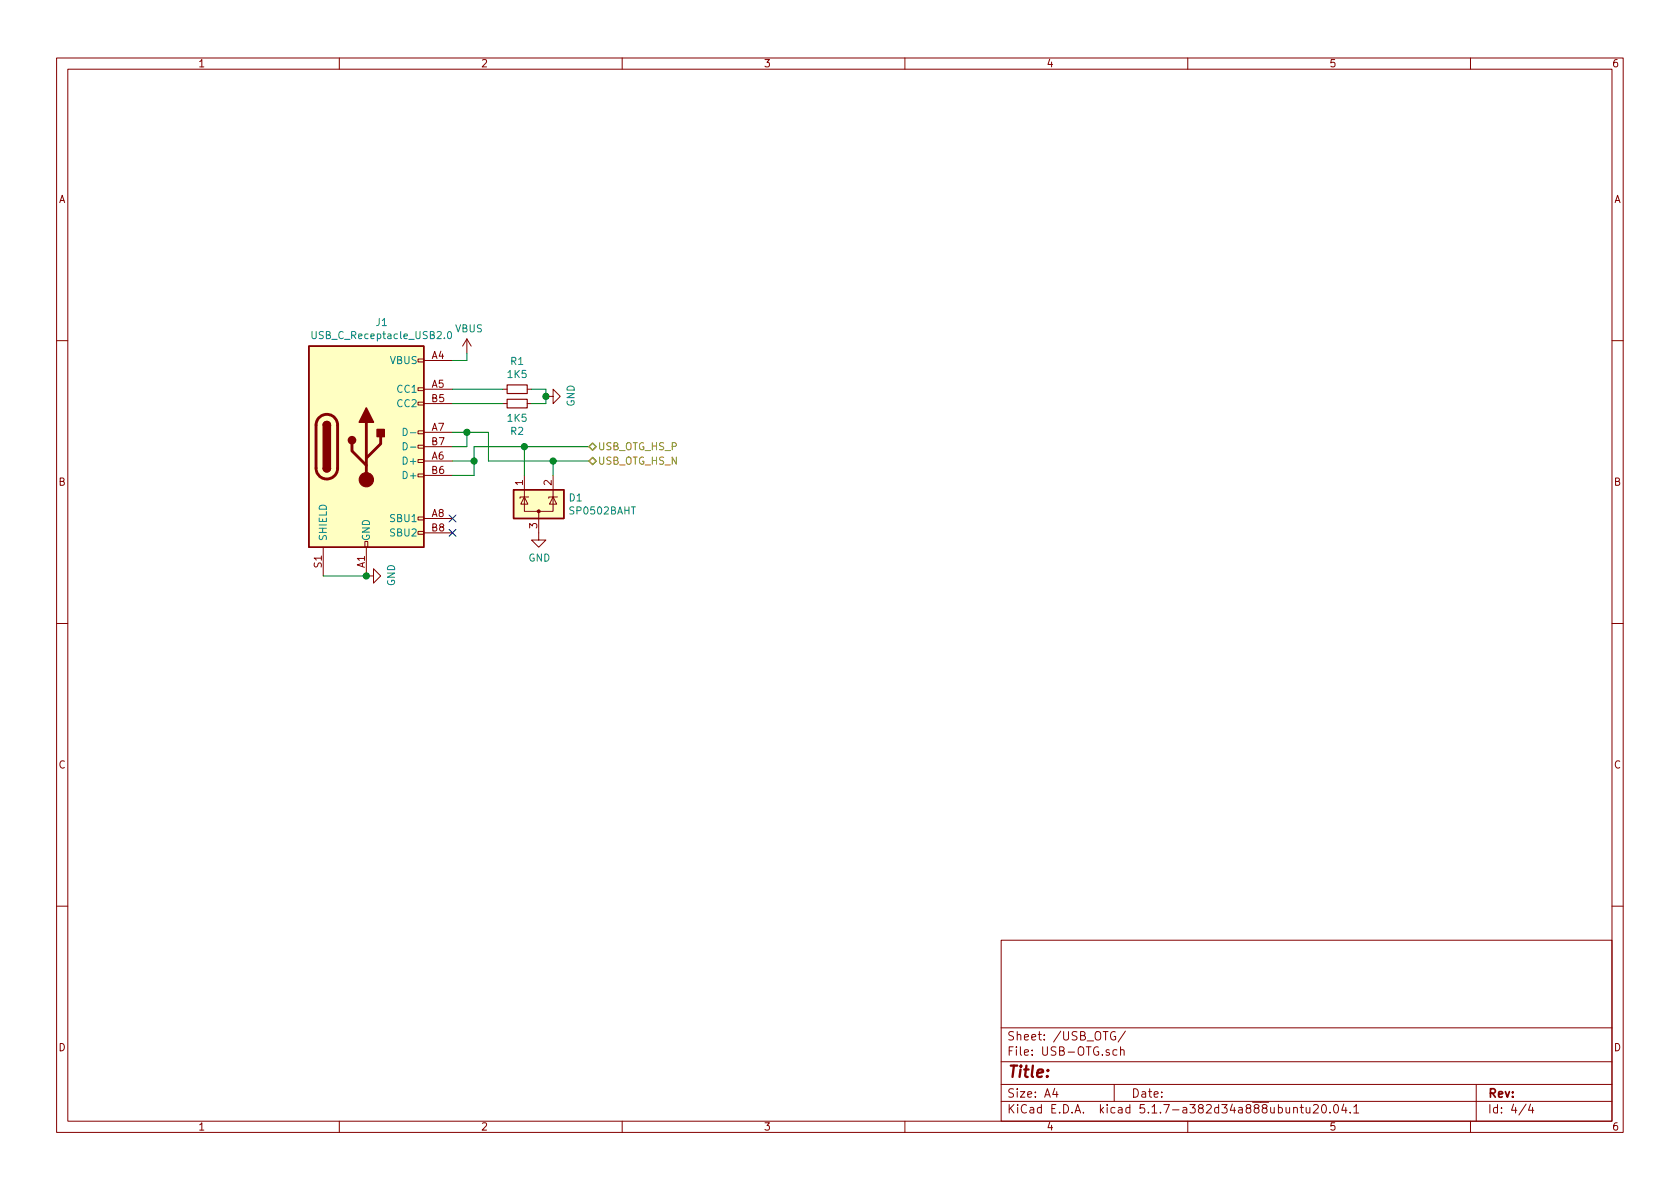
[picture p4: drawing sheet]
EESchema Schematic File Version 4
EELAYER 30 0
EELAYER END
$Descr A4 11693 8268
encoding utf-8
Sheet 4 4
Title ""
Date ""
Rev ""
Comp ""
Comment1 ""
Comment2 ""
Comment3 ""
Comment4 ""
$EndDescr
$Comp
L power:GND #PWR023
U 1 1
P 2550 4000
F 0 "#PWR023" H 2550 3750 50  0001 C CNN
F 1 "GND" H 2555 3827 50  0000 C CNN
F 2 "" H 2550 4000 50  0000 C CNN
F 3 "" H 2550 4000 50  0000 C CNN
	1    2550 4000
	0    -1   -1   0   
$EndComp
$Comp
L Power_Protection:SP0502BAHT D1
U 1 1
P 3750 3500
F 0 "D1" H 3955 3546 50  0000 L CNN
F 1 "SP0502BAHT" H 3955 3455 50  0000 L CNN
F 2 "Package_TO_SOT_SMD:SOT-23" H 3975 3450 50  0001 L CNN
F 3 "http://www.littelfuse.com/~/media/files/littelfuse/technical%20resources/documents/data%20sheets/sp05xxba.pdf" H 3875 3625 50  0001 C CNN
F 4 "SP0502BAHT" H 3750 3500 50  0001 C CNN "DESCRIPTION"
F 5 "Littlelfuse" H 3750 3500 50  0001 C CNN "MANUFACTURER"
F 6 "SP0502BAHTG" H 3750 3500 50  0001 C CNN "MANUFACTURER_PART_NUMBER"
	1    3750 3500
	1    0    0    -1  
$EndComp
$Comp
L power:GND #PWR025
U 1 1
P 3750 3700
F 0 "#PWR025" H 3750 3450 50  0001 C CNN
F 1 "GND" H 3755 3527 50  0000 C CNN
F 2 "" H 3750 3700 50  0000 C CNN
F 3 "" H 3750 3700 50  0000 C CNN
	1    3750 3700
	1    0    0    -1  
$EndComp
Wire Wire Line
	3150 2500 3250 2500
Wire Wire Line
	3250 2500 3250 2450
$Comp
L power:VBUS #PWR024
U 1 1
P 3250 2450
F 0 "#PWR024" H 3250 2300 50  0001 C CNN
F 1 "VBUS" H 3265 2623 50  0000 C CNN
F 2 "" H 3250 2450 50  0001 C CNN
F 3 "" H 3250 2450 50  0001 C CNN
	1    3250 2450
	1    0    0    -1  
$EndComp
Wire Wire Line
	3650 3100 3650 3300
Wire Wire Line
	3400 3200 3850 3200
Wire Wire Line
	3850 3200 3850 3300
Wire Wire Line
	4100 3100 3650 3100
Connection ~ 3650 3100
Wire Wire Line
	3850 3200 4100 3200
Connection ~ 3850 3200
Text HLabel 4100 3100 2    50   BiDi ~ 0
USB_OTG_HS_P
Text HLabel 4100 3200 2    50   BiDi ~ 0
USB_OTG_HS_N
$Comp
L Connector:USB_C_Receptacle_USB2.0 J1
U 1 1
P 2550 3100
F 0 "J1" H 2657 3967 50  0000 C CNN
F 1 "USB_C_Receptacle_USB2.0" H 2657 3876 50  0000 C CNN
F 2 "footprints:USB_C_Receptacle_Amphenol_12401610E4-2A" H 2700 3100 50  0001 C CNN
F 3 "https://www.usb.org/sites/default/files/documents/usb_type-c.zip" H 2700 3100 50  0001 C CNN
F 4 "USB C Receptacle Amphenol 12401610E4-2A" H 2550 3100 50  0001 C CNN "DESCRIPTION"
F 5 "Ampenol" H 2550 3100 50  0001 C CNN "MANUFACTURER"
F 6 "12401610E4-2A" H 2550 3100 50  0001 C CNN "MANUFACTURER_PART_NUMBER"
	1    2550 3100
	1    0    0    -1  
$EndComp
Wire Wire Line
	2250 4000 2550 4000
Connection ~ 2550 4000
NoConn ~ 3150 3600
NoConn ~ 3150 3700
Wire Wire Line
	3150 3300 3300 3300
Wire Wire Line
	3300 3300 3300 3200
Wire Wire Line
	3300 3100 3650 3100
Wire Wire Line
	3150 3200 3300 3200
Connection ~ 3300 3200
Wire Wire Line
	3300 3200 3300 3100
Wire Wire Line
	3150 3000 3250 3000
Wire Wire Line
	3400 3000 3400 3200
Wire Wire Line
	3150 3100 3250 3100
Wire Wire Line
	3250 3100 3250 3000
Connection ~ 3250 3000
Wire Wire Line
	3250 3000 3400 3000
$Comp
L Device:R_Small R?
U 1 1
P 3600 2700
AR Path="/605253F7" Ref="R?"  Part="1" 
AR Path="/604C2CA4/605253F7" Ref="R1"  Part="1" 
F 0 "R1" V 3404 2700 50  0000 C CNN
F 1 "1K5" V 3495 2700 50  0000 C CNN
F 2 "Resistor_SMD:R_0603_1608Metric" H 3600 2700 50  0001 C CNN
F 3 "~" H 3600 2700 50  0001 C CNN
F 4 "Resistor 1.5K 0603" H 3600 2700 50  0001 C CNN "DESCRIPTION"
F 5 "Yageo" H 3600 2700 50  0001 C CNN "MANUFACTURER"
F 6 "RC0603JR-071K5L" H 3600 2700 50  0001 C CNN "MANUFACTURER_PART_NUMBER"
	1    3600 2700
	0    1    1    0   
$EndComp
$Comp
L Device:R_Small R?
U 1 1
P 3600 2800
AR Path="/605256B0" Ref="R?"  Part="1" 
AR Path="/604C2CA4/605256B0" Ref="R2"  Part="1" 
F 0 "R2" V 3404 2800 50  0000 C CNN
F 1 "1K5" V 3495 2800 50  0000 C CNN
F 2 "Resistor_SMD:R_0603_1608Metric" H 3600 2800 50  0001 C CNN
F 3 "~" H 3600 2800 50  0001 C CNN
F 4 "Resistor 1.5K 0603" H 3600 2800 50  0001 C CNN "DESCRIPTION"
F 5 "Yageo" H 3600 2800 50  0001 C CNN "MANUFACTURER"
F 6 "RC0603JR-071K5L" H 3600 2800 50  0001 C CNN "MANUFACTURER_PART_NUMBER"
	1    3600 2800
	0    1    -1   0   
$EndComp
Wire Wire Line
	3150 2800 3500 2800
Wire Wire Line
	3500 2700 3150 2700
$Comp
L power:GND #PWR058
U 1 1
P 3800 2750
F 0 "#PWR058" H 3800 2500 50  0001 C CNN
F 1 "GND" H 3805 2577 50  0000 C CNN
F 2 "" H 3800 2750 50  0000 C CNN
F 3 "" H 3800 2750 50  0000 C CNN
	1    3800 2750
	0    -1   -1   0   
$EndComp
Wire Wire Line
	3700 2700 3800 2700
Wire Wire Line
	3800 2700 3800 2750
Wire Wire Line
	3800 2750 3800 2800
Wire Wire Line
	3800 2800 3700 2800
Connection ~ 3800 2750
$EndSCHEMATC
